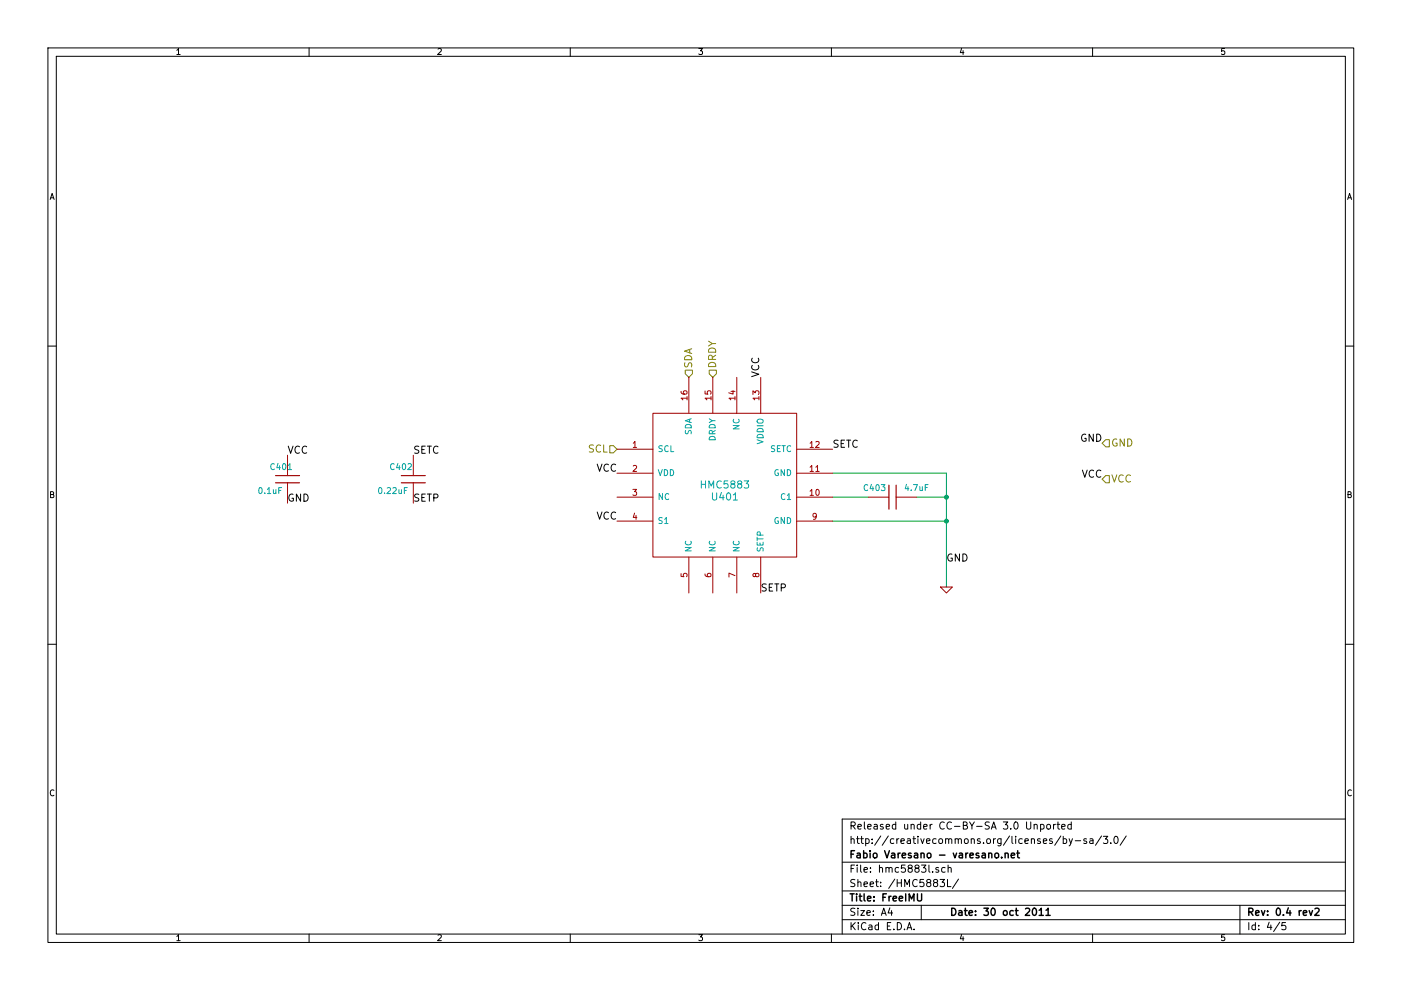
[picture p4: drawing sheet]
EESchema Schematic File Version 2  date Sun 30 Oct 2011 03:40:48 PM CET
LIBS:power
LIBS:device
LIBS:transistors
LIBS:conn
LIBS:linear
LIBS:regul
LIBS:74xx
LIBS:cmos4000
LIBS:adc-dac
LIBS:memory
LIBS:xilinx
LIBS:special
LIBS:microcontrollers
LIBS:dsp
LIBS:microchip
LIBS:analog_switches
LIBS:motorola
LIBS:texas
LIBS:intel
LIBS:audio
LIBS:interface
LIBS:digital-audio
LIBS:philips
LIBS:display
LIBS:cypress
LIBS:siliconi
LIBS:opto
LIBS:atmel
LIBS:contrib
LIBS:valves
LIBS:fv_kicad_lib
LIBS:FreeIMU-cache
EELAYER 25  0
EELAYER END
$Descr A4 11700 8267
encoding utf-8
Sheet 4 5
Title "FreeIMU"
Date "30 oct 2011"
Rev "0.4 rev2"
Comp "Fabio Varesano - varesano.net"
Comment1 "http://creativecommons.org/licenses/by-sa/3.0/"
Comment2 "Released under CC-BY-SA 3.0 Unported"
Comment3 ""
Comment4 ""
$EndDescr
Text HLabel 9200 4000 2    60   Input ~ 0
VCC
Text HLabel 9200 3700 2    60   Input ~ 0
GND
Text HLabel 5150 3750 0    60   Input ~ 0
SCL
Text HLabel 5750 3150 1    60   Input ~ 0
SDA
Text HLabel 5950 3150 1    60   Input ~ 0
DRDY
Text Label 9200 3700 2    60   ~ 0
GND
Text Label 9200 4000 2    60   ~ 0
VCC
Text Label 2400 4200 0    60   ~ 0
GND
Text Label 7900 4700 0    60   ~ 0
GND
$Comp
L C C401
U 1 1
P 2400 4000
F 0 "C401" H 2250 4100 50  0000 L CNN
F 1 "0.1uF" H 2150 3900 50  0000 L CNN
	1    2400 4000
	1    0    0    -1  
$EndComp
Text Label 2400 3800 0    60   ~ 0
VCC
Text Label 6350 3150 1    60   ~ 0
VCC
Text Label 5150 4350 2    60   ~ 0
VCC
Text Label 5150 3950 2    60   ~ 0
VCC
Connection ~ 7900 4150
Wire Wire Line
	7650 4150 7900 4150
Connection ~ 7900 4350
Wire Wire Line
	6950 4350 7900 4350
Wire Wire Line
	6950 3950 7900 3950
Wire Wire Line
	7900 3950 7900 4900
Wire Wire Line
	6950 4150 7250 4150
$Comp
L C C402
U 1 1
P 3450 4000
F 0 "C402" H 3250 4100 50  0000 L CNN
F 1 "0.22uF" H 3150 3900 50  0000 L CNN
	1    3450 4000
	1    0    0    -1  
$EndComp
Text Label 3450 4200 0    60   ~ 0
SETP
Text Label 3450 3800 0    60   ~ 0
SETC
Text Label 6350 4950 0    60   ~ 0
SETP
Text Label 6950 3750 0    60   ~ 0
SETC
$Comp
L C C403
U 1 1
P 7450 4150
F 0 "C403" V 7500 4300 50  0000 L CNN
F 1 "4.7uF" V 7500 3950 50  0000 L CNN
	1    7450 4150
	0    -1   -1   0   
$EndComp
$Comp
L GND #PWR014
U 1 1
P 7900 4900
F 0 "#PWR014" H 7900 4900 30  0001 C CNN
F 1 "GND" H 7900 4830 30  0001 C CNN
	1    7900 4900
	1    0    0    -1  
$EndComp
$Comp
L HMC5883 U401
U 1 1
P 6050 4050
F 0 "U401" H 6050 3950 60  0000 C CNN
F 1 "HMC5883" H 6050 4050 60  0000 C CNN
	1    6050 4050
	1    0    0    -1  
$EndComp
$EndSCHEMATC
